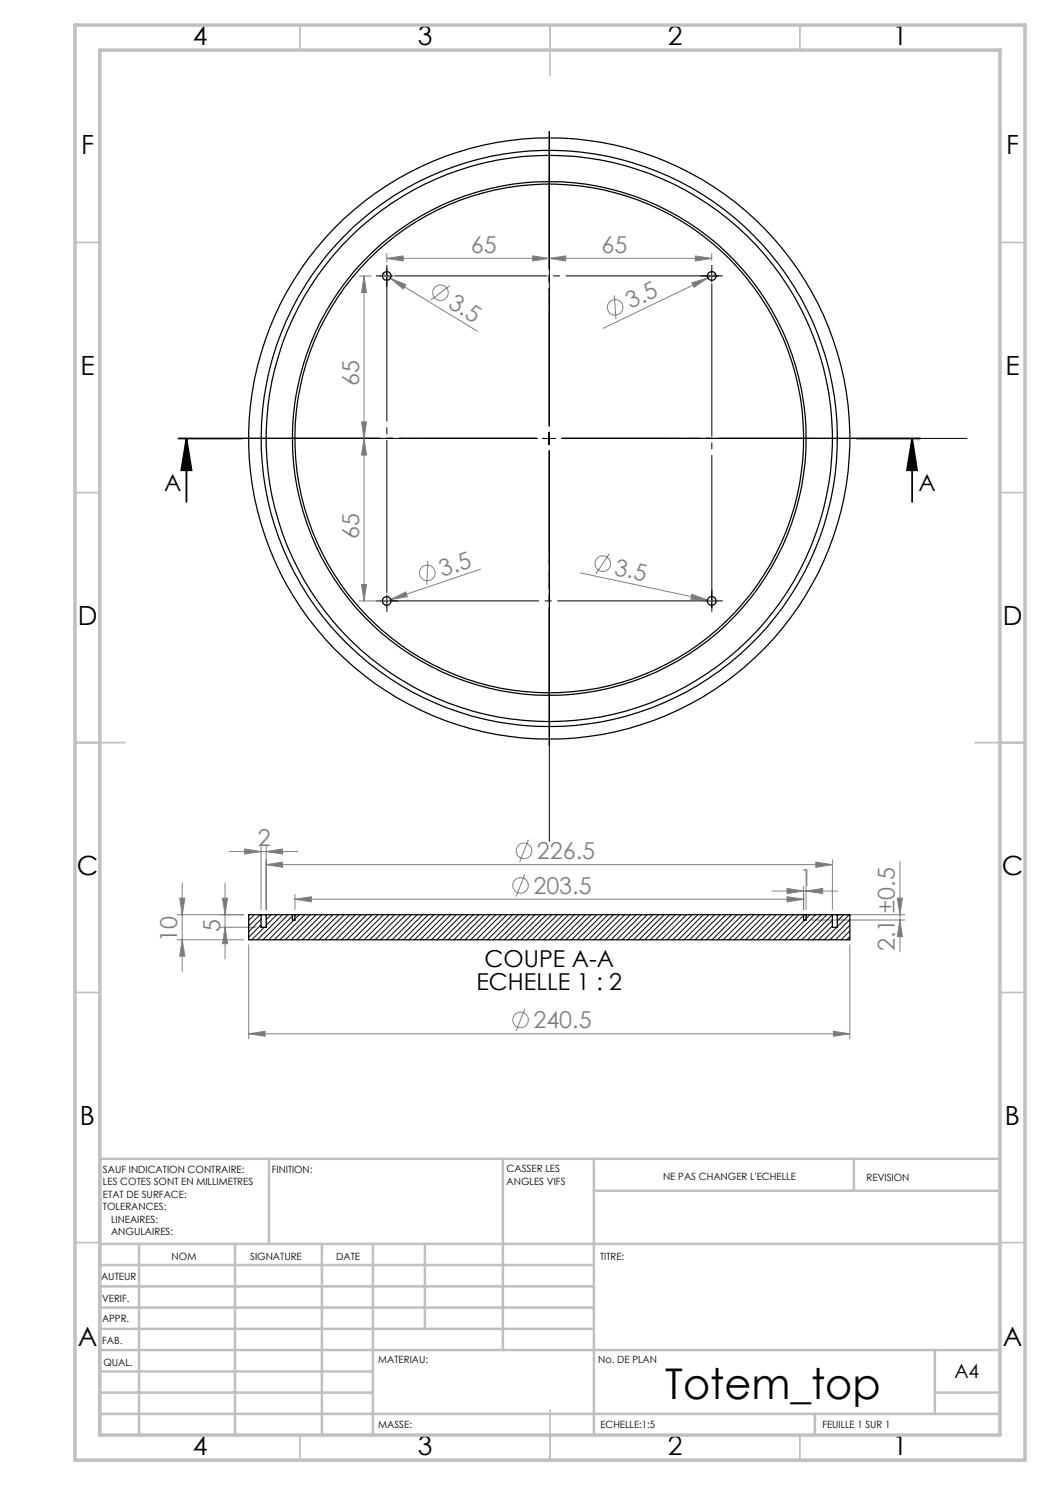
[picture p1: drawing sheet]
<svg xmlns="http://www.w3.org/2000/svg" width="210mm" height="297mm" viewBox="0 0 210 297" stroke-linecap="round" stroke-linejoin="round" font-family="sans-serif">
<g fill="none" stroke="#808080" stroke-width=".2">
<path d="M71.8 55.2h2.4M72.8 55.2l.5 3.3h-1zM72.8 55.2v65M76.6 54.7l1.5 1M77.4 51.7l3.2-.5v1zM77.4 51.7h64.9M77.4 50.7v1.7M78.1 55.7l3.1 1.2-.6 .9zM78.1 55.7l17.4 10.5M90 57.1l-3.8 2.9M106.5 51.2l3.4 .5-3.4 .5zM109.9 51.7l3.2-.5v1z"/>
<path d="M122.9 59.1l.3 4.7M138.4 56.5l3.2-.9-2.8 1.9zM139.1 51.2l3.2 .5-3.2 .5zM141.6 55.6l-21 10.1M142.3 50.7v1.4M143.1 54.8l-1.5 .8M72.3 84.4h1l-.5 3.3zM72.8 87.7l.5 3.3h-1zM72.3 116.9h1l-.5 3.3zM78.2 119.9l2.9-1.5 .4 .9zM78.2 119.9l-1.7 .6M85.6 112.2l-.3 4.8"/>
<path d="M96.1 113.8l-17.9 6.1M116.1 114.6l25.4 5.4M121.9 110.7l-2.7 4M138.4 118.8l3.1 1.2-3.4-.2zM71.8 120.2h5.4M141.5 120l1.7 .4M35.9 179.6h1.1l-.6 3.3zM36.4 176.6v17.7M44.5 179.6h1l-.5 3.3zM45 176.6v15.2M45.9 170.3h13.7M48.9 169.8l3.3 .5-3.3 .5z"/>
<path d="M52.2 169.3v12.6M53.2 170.3l3.3-.5v1zM53.2 172.9l3.3-.5v1.1zM53.2 169.3v12.6M53.2 172.9h113.3M59 179.8l3.3-.5v1.1zM59 178.9v3M59 179.8h101.7M105 174.8l-1.8 4.5M105.7 168l-1.8 4.4M154.4 178.2h13.2M157.4 177.7l3.3 .5-3.3 .5z"/>
<path d="M157.4 179.3l3.3 .5-3.3 .6zM160.7 177.2v4.7M161.2 178.2l3.3-.5v1zM161.2 177.2v4.7M163.2 172.4l3.3 .5-3.3 .6zM166.5 171.9v10M179.5 179.6h1l-.5 3.3zM180 172.2v18.2M35.5 182.9h13.2M35.5 188h13.2M36.4 188l.6 3.2h-1.1zM44 185.5h7.2"/>
<path d="M45 185.5l.5 3.2h-1zM49.7 188.9v18.8M162.2 184h18.8M167.5 182.9h13.5M170 188.9v18.8M180 184l.5 3.3h-1zM49.7 206.8l3.3-.5v1zM49.7 206.8h120.3M105 201.8l-1.8 4.4M166.7 206.3l3.3 .5-3.3 .5z"/>
<circle cx="88.1" cy="58.6" r="1.56"/>
<circle cx="123" cy="61.5" r="1.56"/>
<circle cx="85.5" cy="114.6" r="1.55"/>
<circle cx="120.5" cy="112.7" r="1.56"/>
<circle cx="104.1" cy="177.1" r="1.56"/>
<circle cx="104.8" cy="170.2" r="1.55"/>
<circle cx="104.1" cy="204" r="1.56"/>
</g>
<path d="M35.7 87.7h12.7M37.3 87.7l1 6.3h-2zM37.3 87.7v12.7M171.3 87.7h12.7M182.4 87.7l1 6.3h-2zM182.4 87.7v12.7" fill="none" stroke="#000" stroke-width=".35"/>
<path d="M107.4 87.7h-58.9M109.9 85.2v-58.9M109.9 90.2v58.9M112.4 87.7h58.8" fill="none" stroke="#000" stroke-width=".2" stroke-dasharray="30.5 1.3 1.3 1.3" stroke-dashoffset="2.9"/>
<path d="M109.9 90.2v78.1" fill="none" stroke="#000" stroke-width=".2" stroke-dasharray="30.5 1.3 1.3 1.3" stroke-dashoffset="10.5"/>
<path d="M112.4 87.7h81" fill="none" stroke="#000" stroke-width=".2" stroke-dasharray="30.5 1.3 1.3 1.3" stroke-dashoffset="9"/>
<path d="M142.4 56.4v65.5M77.4 118.9v-65.5" fill="none" stroke="#000" stroke-width=".2" stroke-dasharray="30.5 1.3 1.3 1.3" stroke-dashoffset="-.4"/>
<path d="M76.1 55.2h-.9M77.4 53.9v-.8M77.4 56.4v.9M141.1 55.2h-.9M142.4 53.9v-.8M143.6 55.2h.9M142.4 118.9v-.8M76.1 120.2h-.9M77.4 121.4v.9M78.6 120.2h.9M142.4 121.4v.9M143.6 120.2h.9" fill="none" stroke="#000" stroke-width=".2" stroke-dasharray="30.5 1.3 1.3 1.3"/>
<path d="M141.1 120.2h-62.9" fill="none" stroke="#000" stroke-width=".2" stroke-dasharray="30.5 1.3 1.3 1.3" stroke-dashoffset=".9"/>
<path d="M78.6 55.2h65.4" fill="none" stroke="#000" stroke-width=".2" stroke-dasharray="30.5 1.3 1.3 1.3" stroke-dashoffset="-.3"/>
<path d="M107.4 87.7h-49.7M109.9 85.2v-49.6M109.9 90.2v49.6M112.4 87.7h49.6" fill="none" stroke="#000" stroke-width=".2" stroke-dasharray="30.5 1.3 1.3 1.3" stroke-dashoffset="7.6"/>
<path d="M76.1 55.2h2.5M77.4 53.9v2.5M141.1 55.2h2.5M142.3 53.9v2.5M108.6 87.7h2.5M109.9 86.5v2.4M77.4 119v2.5M142.3 119v2.5M76.1 120.2h2.5M141.1 120.2h2.5" fill="none" stroke="#000" stroke-width=".2"/>
<g fill="none" stroke="#c0c0c0" stroke-width=".35">
<path d="M60 5v5M110 5v10M160 5v5M15 48.5h5M200 48.5h5M15 98.5h5M200 98.5h5M15 148.5h10M195 148.5h10M15 198.5h5M200 198.5h5M15 248.5h5"/>
<path d="M200 248.5h5M60 287v5M110 282v10M160 287v5"/>
</g>
<g fill="none" stroke="#c0c0c0" stroke-width=".5">
<path d="M53.8 231.8v17M100.6 231.8v38.2M118.8 231.8v55.2M118.8 238.2h81.2M170.8 231.8v6.4M200 231.8h-180v55.2M20 248.8h180M20 257.3h98.8M20 253h98.8M27.8 248.8v38.2M47 248.8v38.2M64.4 248.8v38.2"/>
<path d="M74.6 248.8v38.2M85 248.8v17M20 265.8h98.8M20 261.5h98.8M20 278.5h54.6M20 274.3h54.6M20 270h180M187 278.5h13M187 270v12.8M20 282.8h180M163 282.8v4.2"/>
</g>
<path d="M15 5h190v287h-190zM20 10h180v277h-180z" fill="none" stroke="#c0c0c0" stroke-width=".7"/>
<path d="M182.4 87.7l1 6.3h-2zM37.3 87.7l1 6.3h-2z" fill="#000"/>
<g fill="#808080">
<path d="M138.4 118.8l3.1 1.2-3.4-.2z"/>
<path d="M78.2 119.9l2.9-1.5 .4 .9z"/>
<path d="M138.4 56.5l3.2-.9-2.8 1.9z"/>
<path d="M78.1 55.7l3.1 1.2-.6 .9z"/>
<path d="M139.1 51.2l3.2 .5-3.2 .5zM109.9 51.7l3.2-.5v1zM106.5 51.2l3.4 .5-3.4 .5zM77.4 51.7l3.2-.5v1z"/>
<path d="M48.9 169.8l3.3 .5-3.3 .5zM53.2 170.3l3.3-.5v1zM157.4 177.7l3.3 .5-3.3 .5zM161.2 178.2l3.3-.5v1zM53.2 172.9l3.3-.5v1.1zM163.2 172.4l3.3 .5-3.3 .6zM59 179.8l3.3-.5v1.1zM157.4 179.3l3.3 .5-3.3 .6zM49.7 206.8l3.3-.5v1zM166.7 206.3l3.3 .5-3.3 .5z"/>
<path d="M72.3 84.4h1l-.5 3.3zM72.8 55.2l.5 3.3h-1zM45 185.5l.5 3.2h-1zM44.5 179.6h1l-.5 3.3z"/>
<path d="M72.8 87.7l.5 3.3h-1zM72.3 116.9h1l-.5 3.3zM35.9 179.6h1.1l-.6 3.3zM36.4 188l.6 3.2h-1.1zM179.5 179.6h1l-.5 3.3zM180 184l.5 3.3h-1z"/>
</g>
<g fill="none" stroke="#000" stroke-width=".25">
<path d="M52.2 182.9h1M52.2 182.9h-2.5v5.1h120.3v-5.1h-2.5M52.2 182.9v2.6h1v-2.6M53.2 182.9h5.3M58.5 182.9h.5M58.5 182.9v1.1h.5v-1.1M59 182.9h101.7M160.7 182.9h.5M160.7 182.9v1.1h.5v-1.1M161.2 182.9h5.3M166.5 182.9h1M166.5 182.9v2.6h1v-2.6"/>
<circle cx="77.3" cy="55.2" r=".87"/>
<circle cx="142.3" cy="55.2" r=".88"/>
<circle cx="109.9" cy="87.7" r="60.1"/>
<circle cx="109.9" cy="87.7" r="50.9"/>
<circle cx="109.9" cy="87.7" r="51.4"/>
<circle cx="109.9" cy="87.7" r="56.6"/>
<circle cx="109.9" cy="87.7" r="57.6"/>
<circle cx="77.3" cy="120.2" r=".87"/>
<circle cx="142.3" cy="120.2" r=".88"/>
</g>
<g fill="none" stroke="#000" stroke-width=".2">
<path d="M49.7 182.9h.1M50.9 182.9l-1.2 1.2M52 182.9l-2.3 2.3M52.2 183.8l-2.5 2.5M52.2 185l-2.5 2.5M52.8 185.5l-2.5 2.5M54.2 182.9l-1 1M55.4 182.9l-2.2 2.2M56.5 182.9l-5 5.1M57.6 182.9l-5 5.1M58.5 183.2l-4.8 4.8M58.8 184l-3.9 4"/>
<path d="M59.8 182.9l-.8 .9M61 182.9l-5 5.1M62.1 182.9l-5 5.1M63.2 182.9l-5 5.1M64.3 182.9l-5 5.1M65.5 182.9l-5 5.1M66.6 182.9l-5 5.1M67.7 182.9l-5 5.1M68.8 182.9l-5 5.1M70 182.9l-5.1 5.1M71.1 182.9l-5 5.1M72.2 182.9l-5 5.1"/>
<path d="M73.3 182.9l-5 5.1M74.4 182.9l-5 5.1M75.6 182.9l-5 5.1M76.7 182.9l-5 5.1M77.8 182.9l-5 5.1M78.9 182.9l-5 5.1M80 182.9l-5 5.1M81.2 182.9l-5 5.1M82.3 182.9l-5 5.1M83.4 182.9l-5 5.1M84.5 182.9l-4.9 5.1M85.7 182.9l-5 5.1"/>
<path d="M86.8 182.9l-5 5.1M87.9 182.9l-5 5.1M89 182.9l-5 5.1M90.2 182.9l-5 5.1M91.3 182.9l-5 5.1M92.4 182.9l-5 5.1M93.5 182.9l-5 5.1M94.7 182.9l-5.1 5.1M95.8 182.9l-5 5.1M96.9 182.9l-5 5.1M98 182.9l-5 5.1M99.1 182.9l-5 5.1"/>
<path d="M100.3 182.9l-5.1 5.1M101.4 182.9l-5 5.1M102.5 182.9l-5 5.1M103.6 182.9l-5 5.1M104.7 182.9l-4.9 5.1M105.9 182.9l-5 5.1M107 182.9l-5 5.1M108.1 182.9l-5 5.1M109.3 182.9l-5.1 5.1M110.3 182.9l-4.9 5.1M111.5 182.9l-5 5.1M112.6 182.9l-5 5.1"/>
<path d="M113.7 182.9l-5 5.1M114.9 182.9l-5 5.1M116 182.9l-5 5.1M117.1 182.9l-5 5.1M118.2 182.9l-5 5.1M119.3 182.9l-5 5.1M120.5 182.9l-5 5.1M121.6 182.9l-5 5.1M122.7 182.9l-5 5.1M123.8 182.9l-5 5.1M125 182.9l-5.1 5.1M126.1 182.9l-5 5.1"/>
<path d="M127.2 182.9l-5 5.1M128.3 182.9l-5 5.1M129.4 182.9l-4.9 5.1M130.6 182.9l-5 5.1M131.7 182.9l-5 5.1M132.8 182.9l-5 5.1M133.9 182.9l-5 5.1M135 182.9l-4.9 5.1M136.2 182.9l-5 5.1M137.3 182.9l-5 5.1M138.4 182.9l-5 5.1M139.6 182.9l-5.1 5.1"/>
<path d="M140.7 182.9l-5 5.1M141.8 182.9l-5 5.1M142.9 182.9l-5 5.1M144 182.9l-5 5.1M145.2 182.9l-5 5.1M146.3 182.9l-5 5.1M147.4 182.9l-5 5.1M148.5 182.9l-5 5.1M149.6 182.9l-5 5.1M150.8 182.9l-5 5.1M151.9 182.9l-5 5.1M153 182.9l-5 5.1"/>
<path d="M154.1 182.9l-4.9 5.1M155.3 182.9l-5.1 5.1M156.4 182.9l-5 5.1M157.5 182.9l-5 5.1M158.6 182.9l-5 5.1M159.7 182.9l-4.9 5.1M160.7 183.1l-4.8 4.9M160.9 184l-3.9 4M162 182.9l-.8 .8M163.1 182.9l-5 5.1M164.3 182.9l-5.1 5.1M165.4 182.9l-5 5.1"/>
<path d="M166.5 182.9l-5 5.1M166.5 184.1l-3.9 3.9M166.5 185.2l-2.8 2.8M167.4 185.5l-2.5 2.5M167.6 182.9l-.1 .2M168.7 182.9l-1.2 1.3M169.9 182.9l-2.4 2.4M170 183.9l-4 4.1M170 185.1l-2.9 2.9M170 186.2l-1.8 1.8M170 187.3l-.7 .7"/>
</g>
<text font-size="8.5" x="133.1" y="279.7">Totem_top</text>
<g font-size="5.3">
<text x="38.5" y="9">4</text>
<text x="83.5" y="9">3</text>
<text x="133.6" y="9">2</text>
<text x="178.6" y="9">1</text>
<text x="16.2" y="30.8">F</text>
<text x="201.2" y="30.8">F</text>
<text x="16.1" y="75">E</text>
<text x="201.1" y="75">E</text>
<text x="15.5" y="125">D</text>
<text x="200.5" y="125">D</text>
<text x="15.4" y="175">C</text>
<text x="200.4" y="175">C</text>
<text x="16" y="225">B</text>
<text x="201" y="225">B</text>
<text x="15.5" y="269.3">A</text>
<text x="200.5" y="269.3">A</text>
<text x="38.5" y="291">4</text>
<text x="83.5" y="291">3</text>
<text x="133.6" y="291">2</text>
<text x="178.6" y="291">1</text>
</g>
<g font-size="4.7" fill="#808080">
<text x="94.2" y="50.7">65</text>
<text x="120.3" y="50.7">65</text>
<text x="89.4" y="61.3" transform="rotate(31 89.4 61.3)">3.5</text>
<text x="126.1" y="61.9" transform="rotate(-26 126.1 61.9)">3.5</text>
<text x="71.8" y="77.2" transform="rotate(-90 71.8 77.2)">65</text>
<text x="71.8" y="107.7" transform="rotate(-90 71.8 107.7)">65</text>
<text x="88.5" y="115.4" transform="rotate(-19 88.5 115.4)">3.5</text>
<text x="122.7" y="114.9" transform="rotate(12 122.7 114.9)">3.5</text>
<text x="51.5" y="169.3">2</text>
<text x="107.4" y="171.9">226.5</text>
<text x="106.7" y="178.8">203.5</text>
<text x="159.9" y="177.2">1</text>
<text x="35.5" y="188.3" transform="rotate(-90 35.5 188.3)">10</text>
<text x="44" y="186.5" transform="rotate(-90 44 186.5)">5</text>
<text x="179" y="190.3" transform="rotate(-90 179 190.3)">2.1 ±0.5</text>
<text x="106.7" y="205.7">240.5</text>
</g>
<g font-size="4.7">
<text x="32.8" y="98.2">A</text>
<text x="183.7" y="98.2">A</text>
<text x="95.3" y="197.9">ECHELLE 1 : 2</text>
<text x="96.9" y="193.4">COUPE A-A</text>
</g>
<text font-size="3.9" x="190.9" y="275.5">A4</text>
<g font-size="2">
<text x="20.6" y="234.6">SAUF INDICATION CONTRAIRE:</text>
<text x="20.6" y="237.1">LES COTES SONT EN MILLIMETRES</text>
<text x="20.6" y="239.6">ETAT DE SURFACE:</text>
<text x="54.4" y="234.6">FINITION:</text>
<text x="101.3" y="234.5">CASSER LES</text>
<text x="101.3" y="237">ANGLES VIFS</text>
<text x="132.6" y="236">NE PAS CHANGER L'ECHELLE</text>
<text x="173.3" y="236.2">REVISION</text>
<text x="20.6" y="242.1">TOLERANCES:</text>
<text x="22.2" y="244.6">LINEAIRES:</text>
<text x="22.2" y="247.1">ANGULAIRES:</text>
<text x="34.3" y="252">NOM</text>
<text x="50" y="251.9">SIGNATURE</text>
<text x="67.2" y="251.9">DATE</text>
<text x="120" y="251.9">TITRE:</text>
<text x="20.2" y="256.1">AUTEUR</text>
<text x="20.4" y="260.3">VERIF.</text>
<text x="20.4" y="264.4">APPR.</text>
<text x="20.5" y="268.8">FAB.</text>
<text x="20.7" y="273.1">QUAL.</text>
<text x="75.7" y="272.5">MATERIAU:</text>
<text x="119.6" y="272.5">No. DE PLAN</text>
<text x="75.6" y="285.5">MASSE:</text>
<text x="120.1" y="285.6">ECHELLE:1:5</text>
<text x="164.5" y="285.6">FEUILLE 1 SUR 1</text>
</g>
</svg>
